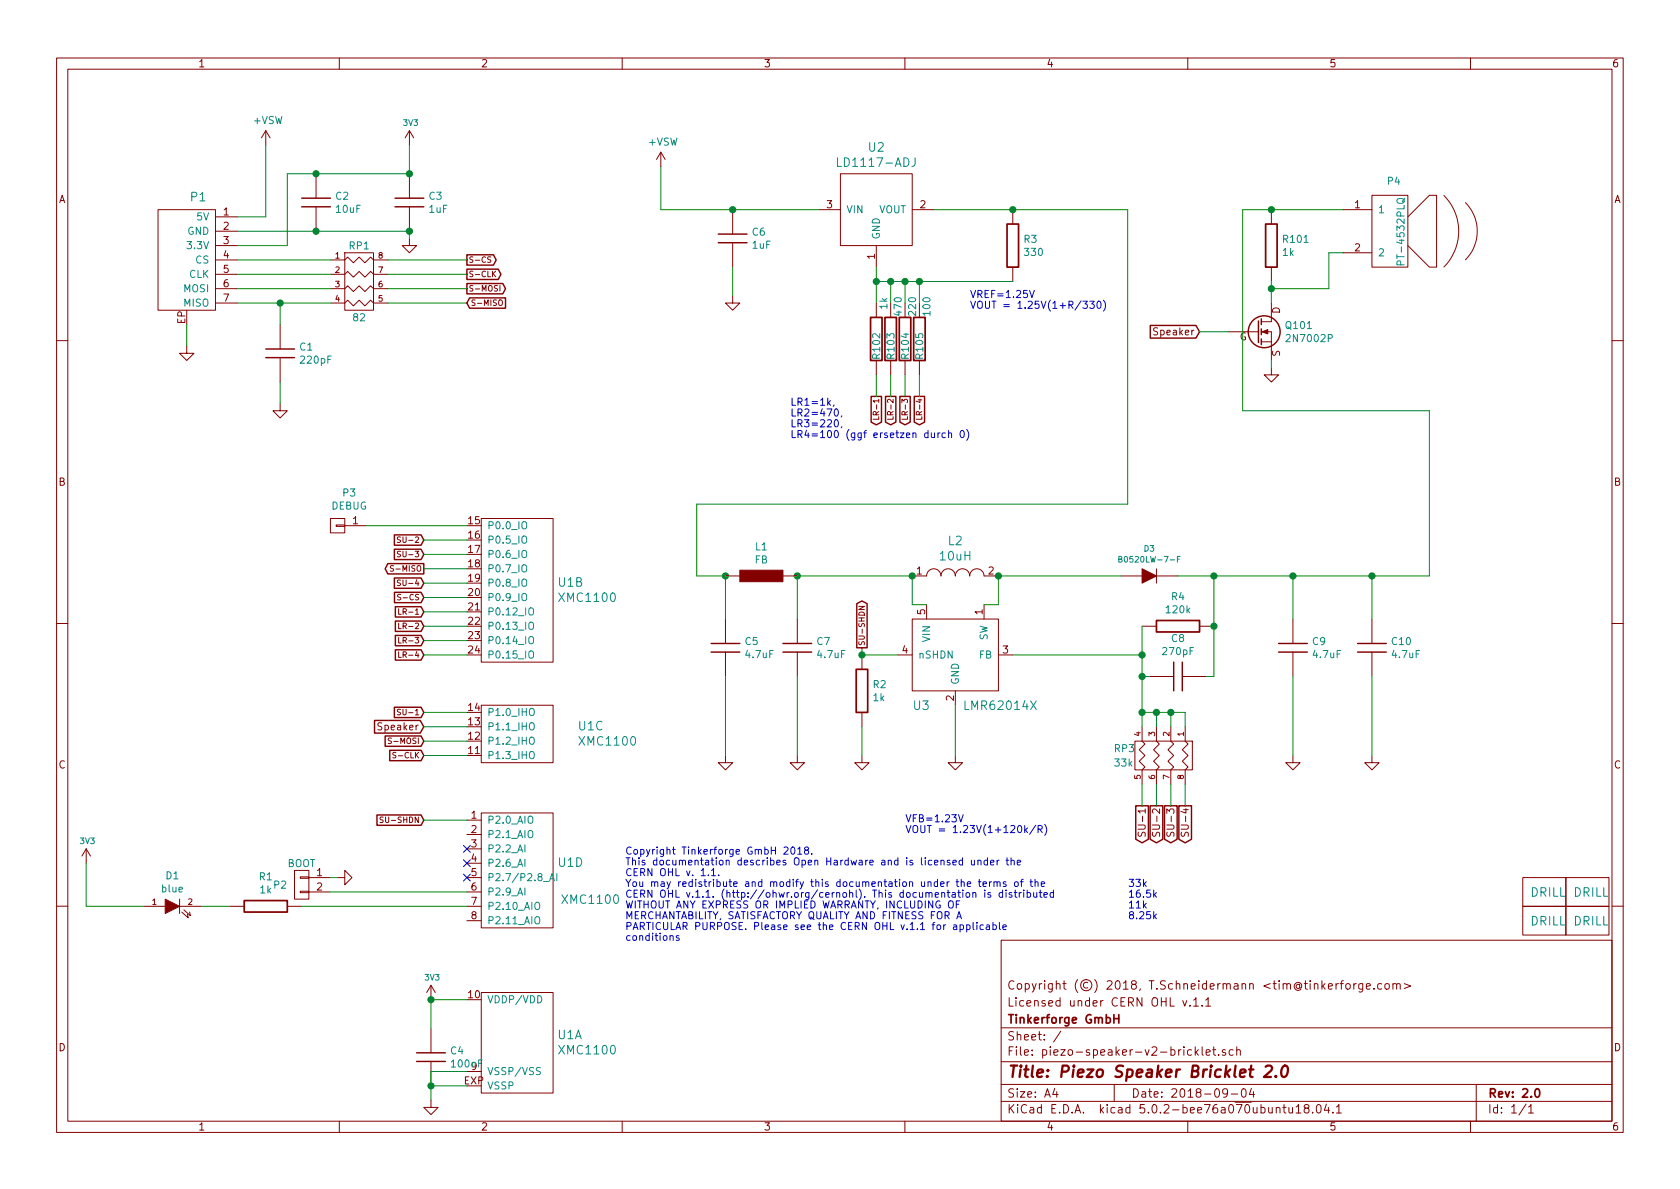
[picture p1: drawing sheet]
EESchema Schematic File Version 4
EELAYER 26 0
EELAYER END
$Descr A4 11693 8268
encoding utf-8
Sheet 1 1
Title "Piezo Speaker Bricklet 2.0"
Date "2018-09-04"
Rev "2.0"
Comp "Tinkerforge GmbH"
Comment1 "Licensed under CERN OHL v.1.1"
Comment2 "Copyright (©) 2018, T.Schneidermann <tim@tinkerforge.com>"
Comment3 ""
Comment4 ""
$EndDescr
$Comp
L tinkerforge:PT-4532PLQ P4
U 1 1
P 9700 1600
F 0 "P4" H 9650 1950 50  0000 L CNN
F 1 "PT-4532PLQ" V 9750 1350 50  0000 L CNN
F 2 "kicad-libraries:PT-4532PLQ" H 9700 1600 50  0001 C CNN
F 3 "" H 9700 1600 50  0001 C CNN
	1    9700 1600
	1    0    0    -1  
$EndComp
$Comp
L tinkerforge:CON-SENSOR2 P1
U 1 1
P 1300 1800
F 0 "P1" H 1219 2241 60  0000 C CNN
F 1 "CON-SENSOR2" H 1219 2241 60  0001 C CNN
F 2 "kicad-libraries:CON-SENSOR2" H 1400 1650 60  0001 C CNN
F 3 "" H 1400 1650 60  0000 C CNN
	1    1300 1800
	-1   0    0    -1  
$EndComp
$Comp
L tinkerforge:3V3 #PWR06
U 1 1
P 2850 1000
F 0 "#PWR06" H 2850 1100 40  0001 C CNN
F 1 "3V3" H 2859 1156 40  0000 C CNN
F 2 "" H 2850 1000 60  0000 C CNN
F 3 "" H 2850 1000 60  0000 C CNN
	1    2850 1000
	1    0    0    -1  
$EndComp
$Comp
L tinkerforge:C C2
U 1 1
P 2200 1400
F 0 "C2" H 2330 1446 50  0000 L CNN
F 1 "10uF" H 2330 1355 50  0000 L CNN
F 2 "C0805" H 2200 1400 60  0001 C CNN
F 3 "" H 2200 1400 60  0000 C CNN
	1    2200 1400
	1    0    0    -1  
$EndComp
$Comp
L tinkerforge:C C3
U 1 1
P 2850 1400
F 0 "C3" H 2980 1446 50  0000 L CNN
F 1 "1uF" H 2980 1355 50  0000 L CNN
F 2 "C0603F" H 2850 1400 60  0001 C CNN
F 3 "" H 2850 1400 60  0000 C CNN
	1    2850 1400
	1    0    0    -1  
$EndComp
$Comp
L tinkerforge:R_PACK4 RP1
U 1 1
P 2500 2150
F 0 "RP1" H 2500 2600 50  0000 C CNN
F 1 "82" H 2500 2100 50  0000 C CNN
F 2 "4X0402" H 2500 2150 50  0001 C CNN
F 3 "" H 2500 2150 50  0000 C CNN
	1    2500 2150
	1    0    0    -1  
$EndComp
$Comp
L tinkerforge:C C1
U 1 1
P 1950 2450
F 0 "C1" H 2080 2496 50  0000 L CNN
F 1 "220pF" H 2080 2405 50  0000 L CNN
F 2 "C0402F" H 1950 2450 60  0001 C CNN
F 3 "" H 1950 2450 60  0000 C CNN
	1    1950 2450
	1    0    0    -1  
$EndComp
$Comp
L tinkerforge:GND #PWR02
U 1 1
P 1300 2400
F 0 "#PWR02" H 1300 2400 30  0001 C CNN
F 1 "GND" H 1300 2330 30  0001 C CNN
F 2 "" H 1300 2400 60  0000 C CNN
F 3 "" H 1300 2400 60  0000 C CNN
	1    1300 2400
	1    0    0    -1  
$EndComp
$Comp
L tinkerforge:GND #PWR04
U 1 1
P 1950 2800
F 0 "#PWR04" H 1950 2800 30  0001 C CNN
F 1 "GND" H 1950 2730 30  0001 C CNN
F 2 "" H 1950 2800 60  0000 C CNN
F 3 "" H 1950 2800 60  0000 C CNN
	1    1950 2800
	1    0    0    -1  
$EndComp
$Comp
L tinkerforge:GND #PWR07
U 1 1
P 2850 1650
F 0 "#PWR07" H 2850 1650 30  0001 C CNN
F 1 "GND" H 2850 1580 30  0001 C CNN
F 2 "" H 2850 1650 60  0000 C CNN
F 3 "" H 2850 1650 60  0000 C CNN
	1    2850 1650
	1    0    0    -1  
$EndComp
Wire Wire Line
	1300 2250 1300 2400
Wire Wire Line
	1650 1500 1850 1500
Wire Wire Line
	1650 1600 2200 1600
Wire Wire Line
	2850 1600 2200 1600
Connection ~ 2200 1600
Wire Wire Line
	1650 1700 2000 1700
Wire Wire Line
	2000 1700 2000 1200
Wire Wire Line
	2000 1200 2200 1200
Wire Wire Line
	2850 1200 2200 1200
Connection ~ 2200 1200
Wire Wire Line
	2850 1200 2850 1000
Connection ~ 2850 1200
Wire Wire Line
	1650 1800 2300 1800
Wire Wire Line
	2300 1900 1650 1900
Wire Wire Line
	1650 2000 2300 2000
Wire Wire Line
	2300 2100 1950 2100
Wire Wire Line
	2850 1650 2850 1600
Connection ~ 2850 1600
Wire Wire Line
	1950 2250 1950 2100
Connection ~ 1950 2100
Wire Wire Line
	1950 2100 1650 2100
Wire Wire Line
	1950 2800 1950 2650
Text GLabel 3250 1800 2    39   Output ~ 0
S-CS
Text GLabel 3250 1900 2    39   Output ~ 0
S-CLK
Text GLabel 3250 2000 2    39   Output ~ 0
S-MOSI
Text GLabel 3250 2100 2    39   Input ~ 0
S-MISO
Wire Wire Line
	3250 1800 2700 1800
Wire Wire Line
	2700 1900 3250 1900
Wire Wire Line
	3250 2000 2700 2000
Wire Wire Line
	2700 2100 3250 2100
$Comp
L tinkerforge:XMC1XXX24 U1
U 4 1
P 3600 6050
F 0 "U1" H 3878 6108 60  0000 L CNN
F 1 "XMC1100" H 3900 5850 60  0000 L CNN
F 2 "QFN24-4x4mm-0.5mm" H 3750 6800 60  0001 C CNN
F 3 "" H 3750 6800 60  0000 C CNN
	4    3600 6050
	1    0    0    -1  
$EndComp
$Comp
L tinkerforge:XMC1XXX24 U1
U 1 1
P 3600 7250
F 0 "U1" H 3878 7308 60  0000 L CNN
F 1 "XMC1100" H 3878 7202 60  0000 L CNN
F 2 "QFN24-4x4mm-0.5mm" H 3750 8000 60  0001 C CNN
F 3 "" H 3750 8000 60  0000 C CNN
	1    3600 7250
	1    0    0    -1  
$EndComp
$Comp
L tinkerforge:XMC1XXX24 U1
U 2 1
P 3600 4100
F 0 "U1" H 3878 4158 60  0000 L CNN
F 1 "XMC1100" H 3878 4052 60  0000 L CNN
F 2 "QFN24-4x4mm-0.5mm" H 3750 4850 60  0001 C CNN
F 3 "" H 3750 4850 60  0000 C CNN
	2    3600 4100
	1    0    0    -1  
$EndComp
$Comp
L tinkerforge:XMC1XXX24 U1
U 3 1
P 3600 5100
F 0 "U1" H 4019 5158 60  0000 L CNN
F 1 "XMC1100" H 4019 5052 60  0000 L CNN
F 2 "QFN24-4x4mm-0.5mm" H 3750 5850 60  0001 C CNN
F 3 "" H 3750 5850 60  0000 C CNN
	3    3600 5100
	1    0    0    -1  
$EndComp
$Comp
L tinkerforge:C C4
U 1 1
P 3000 7350
F 0 "C4" H 3130 7396 50  0000 L CNN
F 1 "100nF" H 3130 7305 50  0000 L CNN
F 2 "C0603F" H 3000 7350 60  0001 C CNN
F 3 "" H 3000 7350 60  0000 C CNN
	1    3000 7350
	1    0    0    -1  
$EndComp
$Comp
L tinkerforge:3V3 #PWR08
U 1 1
P 3000 6950
F 0 "#PWR08" H 3000 7050 40  0001 C CNN
F 1 "3V3" H 3009 7106 40  0000 C CNN
F 2 "" H 3000 6950 60  0000 C CNN
F 3 "" H 3000 6950 60  0000 C CNN
	1    3000 6950
	1    0    0    -1  
$EndComp
$Comp
L tinkerforge:GND #PWR09
U 1 1
P 3000 7650
F 0 "#PWR09" H 3000 7650 30  0001 C CNN
F 1 "GND" H 3000 7580 30  0001 C CNN
F 2 "" H 3000 7650 60  0000 C CNN
F 3 "" H 3000 7650 60  0000 C CNN
	1    3000 7650
	1    0    0    -1  
$EndComp
Wire Wire Line
	3250 7550 3000 7550
Wire Wire Line
	3000 7650 3000 7550
Connection ~ 3000 7550
Wire Wire Line
	3250 7450 3000 7450
Wire Wire Line
	3000 7450 3000 7550
Wire Wire Line
	3000 7150 3000 6950
Wire Wire Line
	3000 6950 3250 6950
Connection ~ 3000 6950
Text GLabel 2950 5150 0    39   Input ~ 0
S-MOSI
Text GLabel 2950 5250 0    39   Input ~ 0
S-CLK
Wire Wire Line
	2950 5150 3250 5150
Wire Wire Line
	3250 5250 2950 5250
$Comp
L tinkerforge:LED D1
U 1 1
P 1200 6300
F 0 "D1" H 1200 6515 50  0000 C CNN
F 1 "blue" H 1200 6424 50  0000 C CNN
F 2 "D0603F" H 1200 6300 50  0001 C CNN
F 3 "" H 1200 6300 50  0000 C CNN
	1    1200 6300
	1    0    0    -1  
$EndComp
$Comp
L tinkerforge:3V3 #PWR01
U 1 1
P 600 6000
F 0 "#PWR01" H 600 6100 40  0001 C CNN
F 1 "3V3" H 609 6156 40  0000 C CNN
F 2 "" H 600 6000 60  0000 C CNN
F 3 "" H 600 6000 60  0000 C CNN
	1    600  6000
	1    0    0    -1  
$EndComp
Wire Wire Line
	1600 6300 1400 6300
Wire Wire Line
	1000 6300 600  6300
Wire Wire Line
	600  6300 600  6000
$Comp
L tinkerforge:LD1117 U2
U 1 1
P 6100 1650
F 0 "U2" H 6100 2287 60  0000 C CNN
F 1 "LD1117-ADJ" H 6100 2181 60  0000 C CNN
F 2 "kicad-libraries:SOT-223" H 6100 1650 60  0001 C CNN
F 3 "" H 6100 1650 60  0000 C CNN
	1    6100 1650
	1    0    0    -1  
$EndComp
$Comp
L tinkerforge:C C6
U 1 1
P 5100 1650
F 0 "C6" H 5230 1696 50  0000 L CNN
F 1 "1uF" H 5230 1605 50  0000 L CNN
F 2 "C0603F" H 5100 1650 60  0001 C CNN
F 3 "" H 5100 1650 60  0000 C CNN
	1    5100 1650
	1    0    0    -1  
$EndComp
$Comp
L tinkerforge:GND #PWR013
U 1 1
P 5100 2050
F 0 "#PWR013" H 5100 2050 30  0001 C CNN
F 1 "GND" H 5100 1980 30  0001 C CNN
F 2 "" H 5100 2050 60  0000 C CNN
F 3 "" H 5100 2050 60  0000 C CNN
	1    5100 2050
	1    0    0    -1  
$EndComp
Wire Wire Line
	5700 1450 5100 1450
Wire Wire Line
	4600 1150 4600 1450
Wire Wire Line
	4600 1450 5100 1450
Connection ~ 5100 1450
Wire Wire Line
	5100 2050 5100 1850
$Comp
L tinkerforge:+VSW #PWR010
U 1 1
P 4600 1150
F 0 "#PWR010" H 4600 1000 50  0001 C CNN
F 1 "+VSW" H 4615 1323 50  0000 C CNN
F 2 "" H 4600 1150 50  0001 C CNN
F 3 "" H 4600 1150 50  0001 C CNN
	1    4600 1150
	1    0    0    -1  
$EndComp
$Comp
L tinkerforge:R R3
U 1 1
P 7050 1700
F 0 "R3" H 7121 1746 50  0000 L CNN
F 1 "330" H 7121 1655 50  0000 L CNN
F 2 "R0603F" H 7050 1700 60  0001 C CNN
F 3 "" H 7050 1700 60  0000 C CNN
	1    7050 1700
	1    0    0    -1  
$EndComp
Wire Wire Line
	6500 1450 7050 1450
Wire Wire Line
	9350 1750 9250 1750
Wire Wire Line
	6100 1850 6100 1950
Wire Wire Line
	6100 1950 6200 1950
Wire Wire Line
	6100 2100 6100 1950
Connection ~ 6100 1950
Wire Wire Line
	6200 2100 6200 1950
Connection ~ 6200 1950
Wire Wire Line
	6200 1950 6300 1950
Wire Wire Line
	6300 2100 6300 1950
Connection ~ 6300 1950
Wire Wire Line
	6300 1950 6400 1950
Wire Wire Line
	6400 2100 6400 1950
Connection ~ 6400 1950
Wire Wire Line
	6400 1950 7050 1950
Text GLabel 6100 2750 3    39   Output ~ 0
LR-1
Text GLabel 6200 2750 3    39   Output ~ 0
LR-2
Text GLabel 6300 2750 3    39   Output ~ 0
LR-3
Text GLabel 6400 2750 3    39   Output ~ 0
LR-4
Wire Wire Line
	6100 2750 6100 2600
Wire Wire Line
	6200 2600 6200 2750
Wire Wire Line
	6300 2750 6300 2600
Wire Wire Line
	6400 2600 6400 2750
Text GLabel 2950 4250 0    39   Input ~ 0
LR-1
Text GLabel 2950 4350 0    39   Input ~ 0
LR-2
Text GLabel 2950 4450 0    39   Input ~ 0
LR-3
Text GLabel 2950 4550 0    39   Input ~ 0
LR-4
$Comp
L tinkerforge:LMR62014X U3
U 1 1
P 6650 4550
F 0 "U3" H 6350 4200 60  0000 L CNN
F 1 "LMR62014X" H 6700 4200 60  0000 L CNN
F 2 "SOT23-5" H 6650 4550 60  0001 C CNN
F 3 "" H 6650 4550 60  0000 C CNN
	1    6650 4550
	1    0    0    -1  
$EndComp
$Comp
L tinkerforge:C C5
U 1 1
P 5050 4500
F 0 "C5" H 5180 4546 50  0000 L CNN
F 1 "4.7uF" H 5180 4455 50  0000 L CNN
F 2 "C0805" H 5050 4500 60  0001 C CNN
F 3 "" H 5050 4500 60  0000 C CNN
	1    5050 4500
	1    0    0    -1  
$EndComp
$Comp
L tinkerforge:C C7
U 1 1
P 5550 4500
F 0 "C7" H 5680 4546 50  0000 L CNN
F 1 "4.7uF" H 5680 4455 50  0000 L CNN
F 2 "C0805" H 5550 4500 60  0001 C CNN
F 3 "" H 5550 4500 60  0000 C CNN
	1    5550 4500
	1    0    0    -1  
$EndComp
Wire Wire Line
	4850 4000 5050 4000
Wire Wire Line
	5050 4300 5050 4000
Wire Wire Line
	5550 4300 5550 4000
$Comp
L tinkerforge:GND #PWR012
U 1 1
P 5050 5250
F 0 "#PWR012" H 5050 5250 30  0001 C CNN
F 1 "GND" H 5050 5180 30  0001 C CNN
F 2 "" H 5050 5250 60  0000 C CNN
F 3 "" H 5050 5250 60  0000 C CNN
	1    5050 5250
	1    0    0    -1  
$EndComp
$Comp
L tinkerforge:GND #PWR014
U 1 1
P 5550 5250
F 0 "#PWR014" H 5550 5250 30  0001 C CNN
F 1 "GND" H 5550 5180 30  0001 C CNN
F 2 "" H 5550 5250 60  0000 C CNN
F 3 "" H 5550 5250 60  0000 C CNN
	1    5550 5250
	1    0    0    -1  
$EndComp
$Comp
L tinkerforge:R R2
U 1 1
P 6000 4800
F 0 "R2" H 6071 4846 50  0000 L CNN
F 1 "1k" H 6071 4755 50  0000 L CNN
F 2 "R0603F" H 6000 4800 60  0001 C CNN
F 3 "" H 6000 4800 60  0000 C CNN
	1    6000 4800
	1    0    0    -1  
$EndComp
Wire Wire Line
	6000 4500 6000 4550
Wire Wire Line
	6250 4550 6000 4550
Wire Wire Line
	5550 4700 5550 5250
Wire Wire Line
	5050 5250 5050 4700
$Comp
L tinkerforge:INDUCTOR L2
U 1 1
P 6650 4000
F 0 "L2" H 6650 4247 60  0000 C CNN
F 1 "10uH" H 6650 4141 60  0000 C CNN
F 2 "NR3030" H 6650 4000 60  0001 C CNN
F 3 "" H 6650 4000 60  0001 C CNN
	1    6650 4000
	1    0    0    -1  
$EndComp
Wire Wire Line
	6350 4000 6350 4200
Wire Wire Line
	6350 4200 6450 4200
Connection ~ 6350 4000
Wire Wire Line
	6850 4200 6950 4200
Wire Wire Line
	6950 4200 6950 4000
$Comp
L tinkerforge:B0520LW-7-F D3
U 1 1
P 8000 4000
F 0 "D3" H 8000 4192 40  0000 C CNN
F 1 "B0520LW-7-F" H 8000 4116 40  0000 C CNN
F 2 "SOD-123" H 8000 3900 60  0001 C CNN
F 3 "" H 8000 4000 60  0000 C CNN
	1    8000 4000
	1    0    0    -1  
$EndComp
$Comp
L tinkerforge:GND #PWR015
U 1 1
P 6650 5250
F 0 "#PWR015" H 6650 5250 30  0001 C CNN
F 1 "GND" H 6650 5180 30  0001 C CNN
F 2 "" H 6650 5250 60  0000 C CNN
F 3 "" H 6650 5250 60  0000 C CNN
	1    6650 5250
	1    0    0    -1  
$EndComp
Wire Wire Line
	6650 4900 6650 5250
$Comp
L tinkerforge:R_PACK4 RP3
U 1 1
P 7900 5250
F 0 "RP3" V 7850 5100 50  0000 L CNN
F 1 "33k" V 7950 5100 50  0000 L CNN
F 2 "4X0603" H 7900 5250 50  0001 C CNN
F 3 "" H 7900 5250 50  0000 C CNN
	1    7900 5250
	0    1    1    0   
$EndComp
$Comp
L tinkerforge:R R4
U 1 1
P 8200 4350
F 0 "R4" V 7992 4350 50  0000 C CNN
F 1 "120k" V 8083 4350 50  0000 C CNN
F 2 "R0603F" H 8200 4350 60  0001 C CNN
F 3 "" H 8200 4350 60  0000 C CNN
	1    8200 4350
	0    1    1    0   
$EndComp
$Comp
L tinkerforge:C C8
U 1 1
P 8200 4700
F 0 "C8" V 7933 4700 50  0000 C CNN
F 1 "270pF" V 8024 4700 50  0000 C CNN
F 2 "C0603F" H 8200 4700 60  0001 C CNN
F 3 "" H 8200 4700 60  0000 C CNN
	1    8200 4700
	0    1    1    0   
$EndComp
Wire Wire Line
	7050 4550 7950 4550
Wire Wire Line
	7950 4550 7950 4700
Wire Wire Line
	7950 4700 8000 4700
Wire Wire Line
	7950 4550 7950 4350
Connection ~ 7950 4550
Wire Wire Line
	8450 4350 8450 4000
Wire Wire Line
	8450 4000 8200 4000
Wire Wire Line
	7800 4000 6950 4000
Connection ~ 6950 4000
Wire Wire Line
	8400 4700 8450 4700
Wire Wire Line
	8450 4700 8450 4350
Connection ~ 8450 4350
Wire Wire Line
	7950 4700 7950 4950
Connection ~ 7950 4700
Wire Wire Line
	7950 4950 8050 4950
Connection ~ 7950 4950
Wire Wire Line
	7950 4950 7950 5050
Wire Wire Line
	8050 5050 8050 4950
Connection ~ 8050 4950
Wire Wire Line
	8050 4950 8150 4950
Wire Wire Line
	8150 5050 8150 4950
Connection ~ 8150 4950
Wire Wire Line
	8150 4950 8250 4950
Wire Wire Line
	8250 5050 8250 4950
Connection ~ 8450 4000
Wire Wire Line
	9950 4000 9950 2850
Wire Wire Line
	9950 2850 8650 2850
Wire Wire Line
	8650 1450 8850 1450
$Comp
L tinkerforge:C C9
U 1 1
P 9000 4500
F 0 "C9" H 9130 4546 50  0000 L CNN
F 1 "4.7uF" H 9130 4455 50  0000 L CNN
F 2 "C0805" H 9000 4500 60  0001 C CNN
F 3 "" H 9000 4500 60  0000 C CNN
	1    9000 4500
	1    0    0    -1  
$EndComp
$Comp
L tinkerforge:GND #PWR018
U 1 1
P 9550 5250
F 0 "#PWR018" H 9550 5250 30  0001 C CNN
F 1 "GND" H 9550 5180 30  0001 C CNN
F 2 "" H 9550 5250 60  0000 C CNN
F 3 "" H 9550 5250 60  0000 C CNN
	1    9550 5250
	1    0    0    -1  
$EndComp
$Comp
L tinkerforge:C C10
U 1 1
P 9550 4500
F 0 "C10" H 9680 4546 50  0000 L CNN
F 1 "4.7uF" H 9680 4455 50  0000 L CNN
F 2 "C0805" H 9550 4500 60  0001 C CNN
F 3 "" H 9550 4500 60  0000 C CNN
	1    9550 4500
	1    0    0    -1  
$EndComp
Wire Wire Line
	9550 4300 9550 4000
Wire Wire Line
	8450 4000 9000 4000
Wire Wire Line
	9000 4300 9000 4000
Connection ~ 9000 4000
Wire Wire Line
	9000 4000 9550 4000
Text GLabel 7950 5600 3    50   Output ~ 0
SU-1
Text GLabel 8050 5600 3    50   Output ~ 0
SU-2
Text GLabel 8150 5600 3    50   Output ~ 0
SU-3
Text GLabel 8250 5600 3    50   Output ~ 0
SU-4
Wire Wire Line
	7950 5600 7950 5450
Wire Wire Line
	8050 5450 8050 5600
Wire Wire Line
	8150 5600 8150 5450
Wire Wire Line
	8250 5450 8250 5600
Text GLabel 2950 4950 0    39   Input ~ 0
SU-1
Text GLabel 2950 3750 0    39   Input ~ 0
SU-2
Text GLabel 2950 3850 0    39   Input ~ 0
SU-3
Text GLabel 2950 4050 0    39   Input ~ 0
SU-4
$Comp
L tinkerforge:R R1
U 1 1
P 1850 6300
F 0 "R1" V 1642 6300 50  0000 C CNN
F 1 "1k" V 1733 6300 50  0000 C CNN
F 2 "R0603F" H 1850 6300 60  0001 C CNN
F 3 "" H 1850 6300 60  0000 C CNN
	1    1850 6300
	0    1    1    0   
$EndComp
$Comp
L tinkerforge:CONN_01X01 P3
U 1 1
P 2350 3650
F 0 "P3" H 2269 3425 50  0000 C CNN
F 1 "DEBUG" H 2269 3516 50  0000 C CNN
F 2 "DEBUG_PAD" H 2350 3650 50  0001 C CNN
F 3 "" H 2350 3650 50  0000 C CNN
	1    2350 3650
	-1   0    0    1   
$EndComp
Wire Wire Line
	3250 3650 2550 3650
Text GLabel 2950 3950 0    39   Output ~ 0
S-MISO
Text GLabel 2950 4150 0    39   Input ~ 0
S-CS
Wire Wire Line
	2950 3750 3250 3750
Wire Wire Line
	2950 3850 3250 3850
Wire Wire Line
	2950 3950 3250 3950
Wire Wire Line
	3250 4050 2950 4050
Wire Wire Line
	2950 4150 3250 4150
Wire Wire Line
	3250 4250 2950 4250
Wire Wire Line
	2950 4350 3250 4350
Wire Wire Line
	3250 4450 2950 4450
Wire Wire Line
	2950 4550 3250 4550
$Comp
L tinkerforge:CONN_01X02 P2
U 1 1
P 2100 6150
F 0 "P2" H 2250 6150 50  0000 C CNN
F 1 "BOOT" H 2100 6300 50  0000 C CNN
F 2 "SolderJumper" H 2100 6150 50  0001 C CNN
F 3 "" H 2100 6150 50  0000 C CNN
	1    2100 6150
	-1   0    0    -1  
$EndComp
$Comp
L tinkerforge:GND #PWR05
U 1 1
P 2350 6100
F 0 "#PWR05" H 2350 6100 30  0001 C CNN
F 1 "GND" H 2350 6030 30  0001 C CNN
F 2 "" H 2350 6100 60  0000 C CNN
F 3 "" H 2350 6100 60  0000 C CNN
	1    2350 6100
	0    -1   -1   0   
$EndComp
Wire Wire Line
	2300 6200 3250 6200
Text GLabel 6000 4500 1    39   Output ~ 0
SU-SHDN
$Comp
L tinkerforge:GND #PWR016
U 1 1
P 9000 5250
F 0 "#PWR016" H 9000 5250 30  0001 C CNN
F 1 "GND" H 9000 5180 30  0001 C CNN
F 2 "" H 9000 5250 60  0000 C CNN
F 3 "" H 9000 5250 60  0000 C CNN
	1    9000 5250
	1    0    0    -1  
$EndComp
Wire Wire Line
	9000 4700 9000 5250
Wire Wire Line
	9550 4700 9550 5250
Text GLabel 2950 5700 0    39   Input ~ 0
SU-SHDN
Wire Wire Line
	3250 5700 2950 5700
NoConn ~ 3250 5900
NoConn ~ 3250 6000
NoConn ~ 3250 6100
$Comp
L tinkerforge:+VSW #PWR03
U 1 1
P 1850 1000
F 0 "#PWR03" H 1850 850 50  0001 C CNN
F 1 "+VSW" H 1865 1173 50  0000 C CNN
F 2 "" H 1850 1000 50  0001 C CNN
F 3 "" H 1850 1000 50  0001 C CNN
	1    1850 1000
	1    0    0    -1  
$EndComp
Wire Wire Line
	1850 1000 1850 1500
$Comp
L tinkerforge:DRILL U7
U 1 1
P 11050 6400
F 0 "U7" H 11100 6450 60  0001 C CNN
F 1 "DRILL" H 10950 6400 60  0000 L CNN
F 2 "kicad-libraries:DRILL_NP" H 11050 6400 60  0001 C CNN
F 3 "" H 11050 6400 60  0000 C CNN
	1    11050 6400
	1    0    0    -1  
$EndComp
$Comp
L tinkerforge:DRILL U5
U 1 1
P 10750 6400
F 0 "U5" H 10800 6450 60  0001 C CNN
F 1 "DRILL" H 10650 6400 60  0000 L CNN
F 2 "kicad-libraries:DRILL_NP" H 10750 6400 60  0001 C CNN
F 3 "" H 10750 6400 60  0000 C CNN
	1    10750 6400
	1    0    0    -1  
$EndComp
$Comp
L tinkerforge:DRILL U6
U 1 1
P 11050 6200
F 0 "U6" H 11100 6250 60  0001 C CNN
F 1 "DRILL" H 10950 6200 60  0000 L CNN
F 2 "kicad-libraries:DRILL_NP" H 11050 6200 60  0001 C CNN
F 3 "" H 11050 6200 60  0000 C CNN
	1    11050 6200
	1    0    0    -1  
$EndComp
$Comp
L tinkerforge:DRILL U4
U 1 1
P 10750 6200
F 0 "U4" H 10800 6250 60  0001 C CNN
F 1 "DRILL" H 10650 6200 60  0000 L CNN
F 2 "kicad-libraries:DRILL_NP" H 10750 6200 60  0001 C CNN
F 3 "" H 10750 6200 60  0000 C CNN
	1    10750 6200
	1    0    0    -1  
$EndComp
Wire Wire Line
	2100 6300 3250 6300
Wire Wire Line
	2950 4950 3250 4950
Text Notes 4350 6550 0    50   ~ 0
Copyright Tinkerforge GmbH 2018.\nThis documentation describes Open Hardware and is licensed under the\nCERN OHL v. 1.1.\nYou may redistribute and modify this documentation under the terms of the\nCERN OHL v.1.1. (http://ohwr.org/cernohl). This documentation is distributed\nWITHOUT ANY EXPRESS OR IMPLIED WARRANTY, INCLUDING OF\nMERCHANTABILITY, SATISFACTORY QUALITY AND FITNESS FOR A\nPARTICULAR PURPOSE. Please see the CERN OHL v.1.1 for applicable\nconditions\n
Text Notes 6750 2150 0    50   ~ 0
VREF=1.25V\nVOUT = 1.25V(1+R/330)
Text Notes 6300 5800 0    50   ~ 0
VFB=1.23V\nVOUT = 1.23V(1+120k/R)
Connection ~ 6000 4550
Wire Wire Line
	5550 4000 6350 4000
$Comp
L tinkerforge:GND #PWR0101
U 1 1
P 6000 5250
F 0 "#PWR0101" H 6000 5250 30  0001 C CNN
F 1 "GND" H 6000 5180 30  0001 C CNN
F 2 "" H 6000 5250 60  0000 C CNN
F 3 "" H 6000 5250 60  0000 C CNN
	1    6000 5250
	1    0    0    -1  
$EndComp
Wire Wire Line
	6000 5250 6000 5050
$Comp
L tinkerforge:R R101
U 1 1
P 8850 1700
F 0 "R101" H 8921 1746 50  0000 L CNN
F 1 "1k" H 8921 1655 50  0000 L CNN
F 2 "R0603F" H 8850 1700 60  0001 C CNN
F 3 "" H 8850 1700 60  0000 C CNN
	1    8850 1700
	1    0    0    -1  
$EndComp
Connection ~ 8850 1450
Wire Wire Line
	8850 1450 9350 1450
$Comp
L tinkerforge:MOSFET_N_CH Q101
U 1 1
P 8750 2300
F 0 "Q101" H 8941 2346 50  0000 L CNN
F 1 "2N7002P" H 8941 2255 50  0000 L CNN
F 2 "SOT23GDS" H 8950 2400 50  0001 C CNN
F 3 "" H 8750 2300 50  0000 C CNN
	1    8750 2300
	1    0    0    -1  
$EndComp
$Comp
L tinkerforge:GND #PWR0102
U 1 1
P 8850 2550
F 0 "#PWR0102" H 8850 2550 30  0001 C CNN
F 1 "GND" H 8850 2480 30  0001 C CNN
F 2 "" H 8850 2550 60  0000 C CNN
F 3 "" H 8850 2550 60  0000 C CNN
	1    8850 2550
	1    0    0    -1  
$EndComp
Wire Wire Line
	8850 2550 8850 2500
Wire Wire Line
	8850 2100 8850 2000
Wire Wire Line
	8850 2000 9250 2000
Wire Wire Line
	9250 2000 9250 1750
Connection ~ 8850 2000
Wire Wire Line
	8850 2000 8850 1950
Text GLabel 8350 2300 0    50   Input ~ 0
Speaker
Wire Wire Line
	8550 2300 8350 2300
Text GLabel 2950 5050 0    50   Input ~ 0
Speaker
Wire Wire Line
	2950 5050 3250 5050
Wire Wire Line
	2350 6100 2300 6100
Text Notes 5500 3050 0    50   ~ 0
LR1=1k, \nLR2=470, \nLR3=220,\nLR4=100 (ggf ersetzen durch 0)
Text Notes 7850 6400 0    50   ~ 0
33k\n16.5k\n11k\n8.25k
Wire Wire Line
	8650 1450 8650 2850
Wire Wire Line
	9950 4000 9550 4000
Connection ~ 9550 4000
Wire Wire Line
	4850 3500 7850 3500
Wire Wire Line
	7850 3500 7850 1450
Wire Wire Line
	7850 1450 7050 1450
Wire Wire Line
	4850 3500 4850 4000
Connection ~ 7050 1450
Connection ~ 5050 4000
Connection ~ 5550 4000
$Comp
L tinkerforge:INDUCT L1
U 1 1
P 5300 4000
F 0 "L1" V 5095 4000 50  0000 C CNN
F 1 "FB" V 5186 4000 50  0000 C CNN
F 2 "C0603F" H 5300 4000 60  0001 C CNN
F 3 "" H 5300 4000 60  0000 C CNN
	1    5300 4000
	0    1    1    0   
$EndComp
$Comp
L tinkerforge:R R102
U 1 1
P 6100 2350
F 0 "R102" V 6100 2200 50  0000 L CNN
F 1 "1k" V 6150 2550 50  0000 L CNN
F 2 "R0603F" H 6100 2350 60  0001 C CNN
F 3 "" H 6100 2350 60  0000 C CNN
	1    6100 2350
	1    0    0    -1  
$EndComp
$Comp
L tinkerforge:R R103
U 1 1
P 6200 2350
F 0 "R103" V 6200 2200 50  0000 L CNN
F 1 "470" V 6250 2500 50  0000 L CNN
F 2 "R0603F" H 6200 2350 60  0001 C CNN
F 3 "" H 6200 2350 60  0000 C CNN
	1    6200 2350
	1    0    0    -1  
$EndComp
$Comp
L tinkerforge:R R104
U 1 1
P 6300 2350
F 0 "R104" V 6300 2200 50  0000 L CNN
F 1 "220" V 6350 2500 50  0000 L CNN
F 2 "R0603F" H 6300 2350 60  0001 C CNN
F 3 "" H 6300 2350 60  0000 C CNN
	1    6300 2350
	1    0    0    -1  
$EndComp
$Comp
L tinkerforge:R R105
U 1 1
P 6400 2350
F 0 "R105" V 6400 2200 50  0000 L CNN
F 1 "100" V 6450 2500 50  0000 L CNN
F 2 "R0603F" H 6400 2350 60  0001 C CNN
F 3 "" H 6400 2350 60  0000 C CNN
	1    6400 2350
	1    0    0    -1  
$EndComp
$EndSCHEMATC
